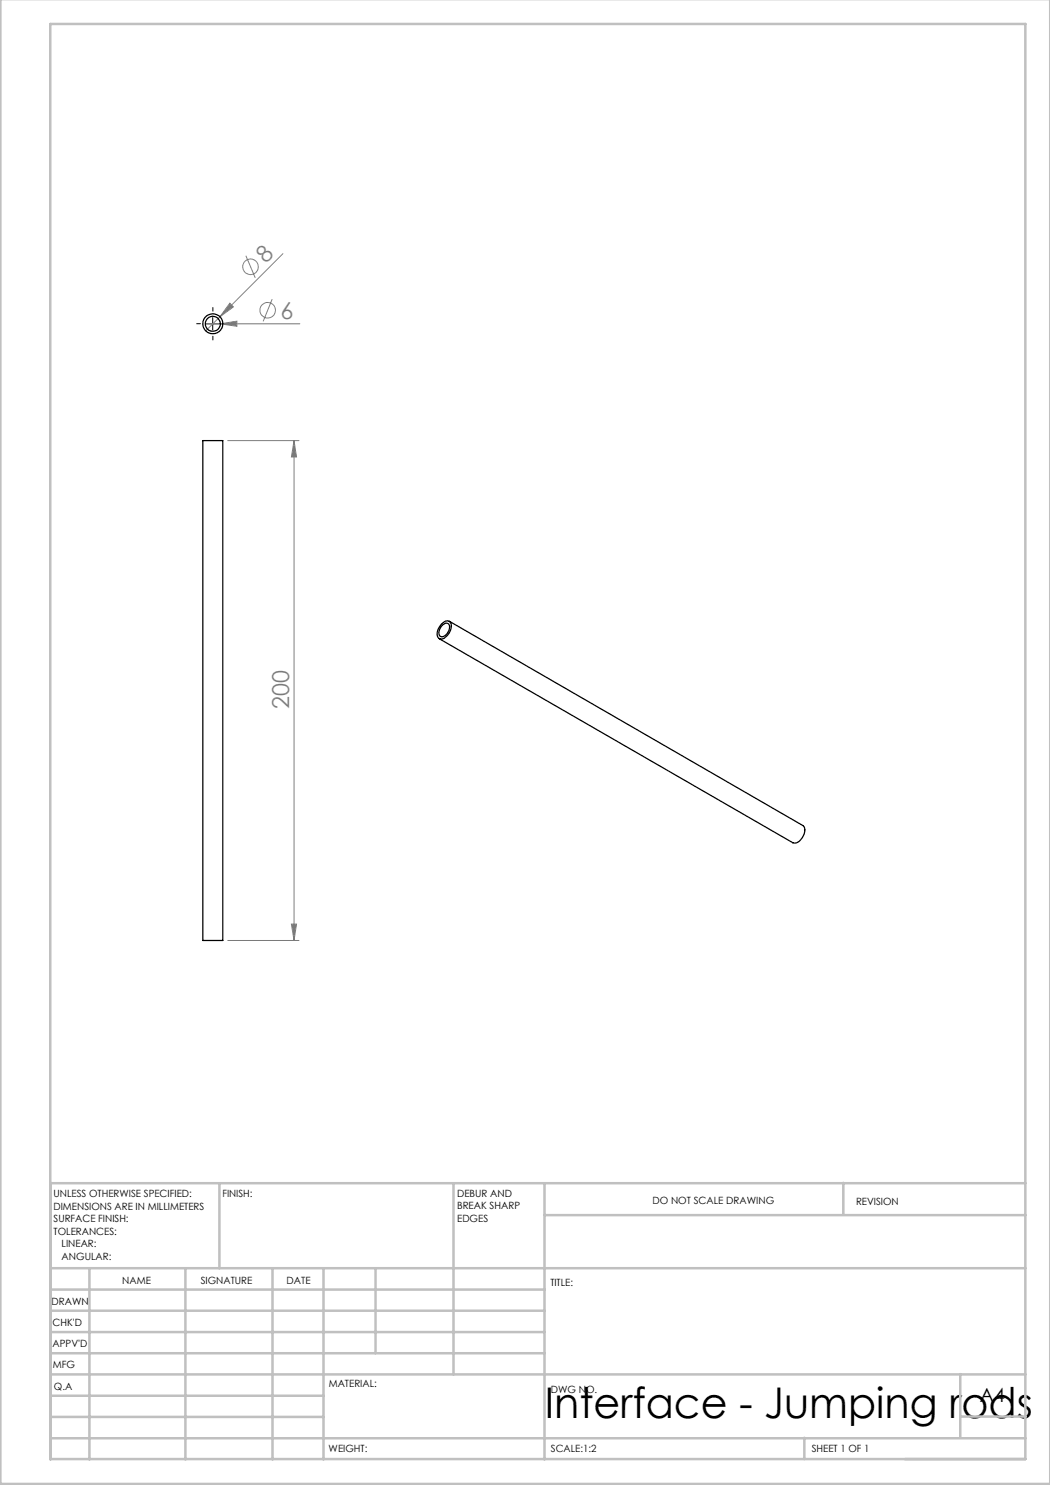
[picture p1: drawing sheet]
<svg xmlns="http://www.w3.org/2000/svg" width="210mm" height="297mm" viewBox="0 0 210 297" stroke-linecap="round" stroke-linejoin="round" font-family="sans-serif">
<g fill="none" stroke="#808080" stroke-width=".2">
<path d="M49.2 51.1l1.8 4.5M54.4 59.8l-1.8 4.5M56.6 50.7l-12.6 12.7M41.1 64.8h18.9M44 63.4l-2.9 2.8M44.1 64.8l3.3-.6v1.1zM46 60.6l.7 .8-2.7 2zM45.5 88.1h14.3M58.8 88.1l.5 3.3h-1zM58.8 88.1v100M45.5 188.1h14.3M58.3 184.8h1l-.5 3.3z"/>
<circle cx="50.1" cy="53.4" r="1.56"/>
<circle cx="53.6" cy="62" r="1.55"/>
</g>
<path d="M40.1 64.7h-.8M42.6 62.2v-.7M42.6 67.2v.8M45.1 64.7h.7" fill="none" stroke="#000" stroke-width=".2" stroke-dasharray="15.2 1.3 1.3 1.3"/>
<path d="M41.3 64.8h2.5M42.5 63.5v2.5" fill="none" stroke="#000" stroke-width=".2"/>
<g fill="none" stroke="#c0c0c0" stroke-width=".5">
<path d="M.1 -.1v296.9h209.9v-296.9M10.1 4.8h195v287h-195zM43.9 236.6v17M90.7 236.6v38.3M108.9 236.6v55.3M168.7 236.6v6.3M205.1 236.6h-195v55.3M10.1 253.6h195M10.1 257.9h98.8M17.9 253.6v38.3M37.1 253.6v38.3M54.5 253.6v38.3"/>
<path d="M64.7 253.6v38.3M75.1 253.6v17M108.9 243h96.2M10.1 270.6h98.8M10.1 266.4h98.8M10.1 262.1h98.8M10.1 279.1h54.6M10.1 274.9h195M192.1 274.8v12.7M10.1 287.7h195M10.1 283.4h54.6M160.9 287.5v4.3"/>
<path d="M192.1 283.3h13"/>
</g>
<g fill="#808080">
<path d="M46 60.6l.7 .8-2.7 2z"/>
<path d="M44.1 64.8l3.3-.6v1.1z"/>
<path d="M58.3 184.8h1l-.5 3.3zM58.8 88.1l.5 3.3h-1z"/>
</g>
<g fill="none" stroke="#000" stroke-width=".25">
<path d="M40.6 88.1h4v100h-4zM88.2 124.9l.3-.3a.97 .97 0 0 1 1.4-.3 .97 .97 0 0 1 .3 1.3 2.73 2.73 0 0 1-2 2.2 .98 .98 0 0 1-.7-1.4l.2-.8zM88.3 125.2l.3-.2a.76 .76 0 0 1 1-.3 .76 .76 0 0 1 .3 1 1.66 1.66 0 0 1-1.8 1.6 1.42 1.42 0 0 1 .2-2.1zM89.9 124.2l70.6 40.9a1.78 1.78 0 0 1-.1 2.5l-.2 .3a1.35 1.35 0 0 1-1.6 .7l-70.8-40.9"/>
<circle cx="42.6" cy="64.8" r="1.51"/>
<circle cx="42.6" cy="64.8" r="1.99"/>
</g>
<text font-size="8.5" x="109" y="283.5">Interface - Jumping rods</text>
<g font-size="4.7" fill="#808080">
<text x="53.1" y="52.7" transform="rotate(-45 53.1 52.7)">8</text>
<text x="56.1" y="63.7">6</text>
<text x="57.8" y="141.7" transform="rotate(-90 57.8 141.7)">200</text>
</g>
<text font-size="3.9" x="196" y="280.4">A4</text>
<g font-size="2">
<text x="10.7" y="239.5">UNLESS OTHERWISE SPECIFIED:</text>
<text x="44.5" y="239.5">FINISH:</text>
<text x="91.4" y="239.4">DEBUR AND</text>
<text x="10.7" y="242">DIMENSIONS ARE IN MILLIMETERS</text>
<text x="10.7" y="244.5">SURFACE FINISH:</text>
<text x="91.4" y="241.9">BREAK SHARP</text>
<text x="91.4" y="244.4">EDGES</text>
<text x="130.5" y="240.8">DO NOT SCALE DRAWING</text>
<text x="171.2" y="241">REVISION</text>
<text x="10.7" y="247">TOLERANCES:</text>
<text x="12.3" y="249.5">LINEAR:</text>
<text x="12.3" y="252">ANGULAR:</text>
<text x="24.4" y="256.9">NAME</text>
<text x="40.1" y="256.8">SIGNATURE</text>
<text x="57.3" y="256.8">DATE</text>
<text x="110.1" y="257.1">TITLE:</text>
<text x="10.3" y="260.9">DRAWN</text>
<text x="10.5" y="269.3">APPV'D</text>
<text x="10.5" y="265.2">CHK'D</text>
<text x="10.6" y="273.6">MFG</text>
<text x="10.8" y="278">Q.A</text>
<text x="65.8" y="277.4">MATERIAL:</text>
<text x="110.2" y="278.5">DWG NO.</text>
<text x="65.7" y="290.4">WEIGHT:</text>
<text x="110.2" y="290.5">SCALE:1:2</text>
<text x="162.4" y="290.4">SHEET 1 OF 1</text>
</g>
</svg>
